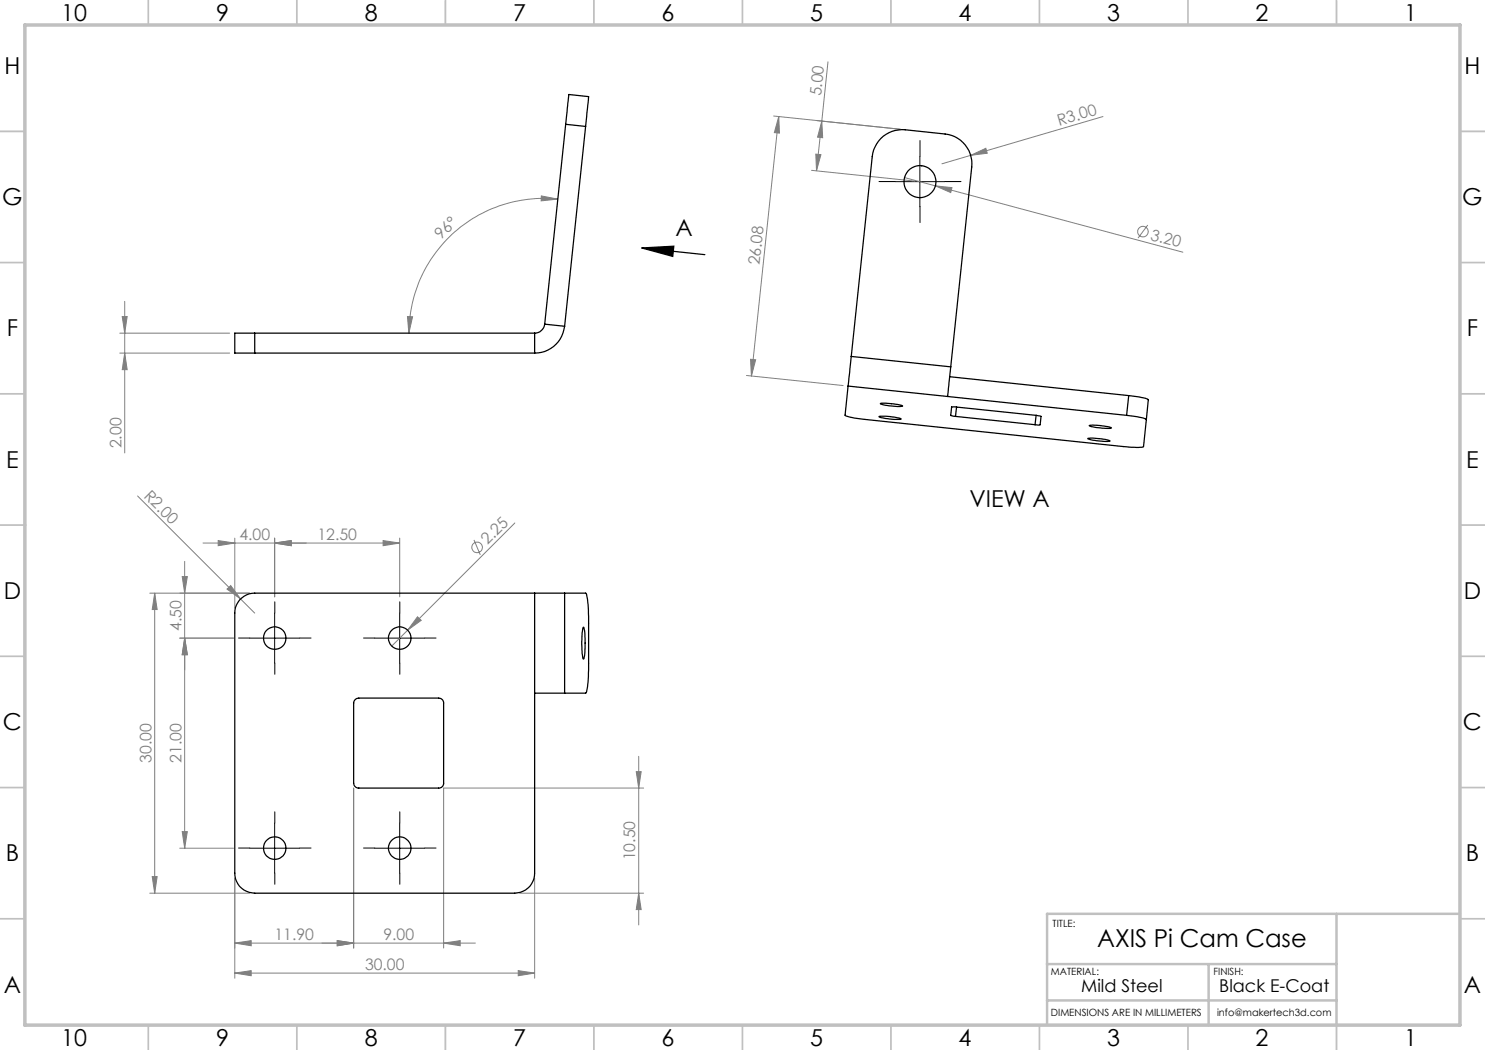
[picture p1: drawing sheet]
<svg xmlns="http://www.w3.org/2000/svg" width="297mm" height="210mm" viewBox="0 0 297 210" stroke-linecap="round" stroke-linejoin="round" font-family="sans-serif">
<g fill="none" stroke="#808080" stroke-width=".2">
<path d="M165.6 12.4l-2.3 21.7M108.3 39.2l3.2 .6-3.3 .4zM111.5 39.8a27 27 0 0 0-29.7 26.8M154.7 23.2l25.4 2.7M155.8 23.3l-5.5 51.9M155.8 23.3l.1 3.3-1-.1zM162.3 34.1l20.7 2.1M163.2 30.8l1 .1-.9 3.2zM164.4 24.2l.1 3.3-1-.1zM180.9 35.5l6.2 1.7M187.1 37.2l3.3 .3-.3 1zM187.1 37.2l49.5 13.2"/>
<path d="M194.1 31.1l3.1-1.4 .2 .9zM220.6 23.3l-32.2 9.5M229.6 45l-2 2.6M24 66.6h21.9M24 70.6h21.9M24.4 63.3h1l-.5 3.3zM24.9 60.3v30.3M24.9 70.6l.5 3.3h-1zM81.5 63.3l1 .1-.7 3.2zM149.3 75.1l19.3 2M150.1 71.9l1 .1-.8 3.2zM27.5 99.2l23.4 23.4"/>
<path d="M30 118.6h20M30.9 118.6v60M30.9 118.6l.5 3.3h-1zM36.4 115.3h1.1l-.6 3.3zM36.9 112.3v57.3M40.6 108.6h39.3M43.6 108.1l3.4 .5-3.4 .5zM45.4 117.8l.7-.7 2 2.7zM47 107.6v14M54.9 108.6l3.3-.5v1zM54.9 107.6v11.8M76.6 108.1l3.3 .5-3.3 .5z"/>
<path d="M79.9 107.6v11.8M94.8 108l1.3 3M103 104.6l-24.6 24.6M35.9 127.6h10.8M36.9 127.6l.6 3.3h-1.1zM83.5 123.4l.7 .7-2.7 1.9zM70.7 157.6v32M127.2 154.3h1l-.5 3.3zM127.7 151.3v33.7M128.7 157.6h-40v32M30 178.6h20M30.4 175.3h1l-.5 3.3z"/>
<path d="M35.9 169.6h10.8M36.4 166.3h1.1l-.6 3.3zM47 175.6v20M103.9 178.6h24.8M106.9 175.6v20M127.7 178.6l.5 3.3h-1zM47 188.6l3.2-.5v1.1zM47 194.6l3.2-.5v1zM47 194.6h59.9M67.5 188.1l3.2 .5-3.2 .6zM88.7 188.6l3.3-.5v1.1zM95.1 188.6h-48.1"/>
<path d="M103.6 194.1l3.3 .5-3.3 .5z"/>
<circle cx="228.6" cy="46.3" r="1.07"/>
<circle cx="95.4" cy="109.5" r="1.07"/>
</g>
<path d="M128.3 49.6l6.5-.4-.3 2.1zM128.3 49.6l12.7 1.3" fill="none" stroke="#000" stroke-width=".25"/>
<g fill="none" stroke="#000" stroke-width=".2" stroke-dasharray="15.2 1.3 1.3 1.3">
<path d="M179 36.3h-3.2M184 31.3v-3.2M189 36.3h3.2M184 41.3v3.2M50 127.6h-2.3M55 122.6v-2.2M55 132.6v2.3M60 127.6h2.2M75 127.6h-2.3M80 122.6v-2.2M80 132.6v2.3M85 127.6h2.2"/>
<path d="M50 169.6h-2.3M55 164.6v-2.2M55 174.6v2.3M60 169.6h2.2M75 169.6h-2.3M80 164.6v-2.2M80 174.6v2.3M85 169.6h2.2"/>
</g>
<path d="M179 36.3h10M184 31.3v10M50 127.6h9.9M54.9 122.6v10M74.9 127.6h10M79.9 122.6v10M50 169.6h9.9M54.9 164.6v10M74.9 169.6h10M79.9 164.6v10" fill="none" stroke="#000" stroke-width=".2"/>
<g fill="none" stroke="#c0c0c0" stroke-width=".35">
<path d="M29.7 0v5M59.4 0v5M89.1 0v5M118.8 0v5M148.5 0v5M178.2 0v5M207.9 0v5M237.6 0v5M267.3 0v5M0 26.3h5M292 26.3h5M0 52.5h5"/>
<path d="M292 52.5h5M0 78.8h5M292 78.8h5M0 105h5M5 105h.1M292 105h.1M292 105h5M0 131.3h5M292 131.3h5M0 157.5h5M292 157.5h5M0 183.8h5"/>
<path d="M292 183.8h5M29.7 205v5M59.4 205v5M89.1 205v5M118.8 205v5M148.5 205h.1M148.5 205v5M178.2 205v5M207.9 205v5M237.6 205v5M267.3 205v5"/>
</g>
<path d="M209.4 192.8h57.9M241.7 192.8v12.2M267.3 182.8v22.2M292 182.8h-82.6v22.2M209.4 200.1h57.9" fill="none" stroke="#c0c0c0" stroke-width=".5"/>
<path d="M5 5h287v200h-287z" fill="none" stroke="#c0c0c0" stroke-width=".7"/>
<path d="M128.3 49.6l6.5-.4-.3 2.1z" fill="#000"/>
<g fill="#808080">
<path d="M45.4 117.8l.7-.7 2 2.7z"/>
<path d="M194.1 31.1l3.1-1.4 .2 .9z"/>
<path d="M83.5 123.4l.7 .7-2.7 1.9z"/>
<path d="M187.1 37.2l3.3 .3-.3 1z"/>
<path d="M54.9 108.6l3.3-.5v1zM43.6 108.1l3.4 .5-3.4 .5zM67.5 188.1l3.2 .5-3.2 .6zM47 188.6l3.2-.5v1.1z"/>
<path d="M54.9 108.6l3.3-.5v1zM76.6 108.1l3.3 .5-3.3 .5zM47 194.6l3.2-.5v1zM103.6 194.1l3.3 .5-3.3 .5z"/>
<path d="M108.3 39.2l3.2 .6-3.3 .4zM81.5 63.3l1 .1-.7 3.2z"/>
<path d="M150.1 71.9l1 .1-.8 3.2zM155.8 23.3l.1 3.3-1-.1z"/>
<path d="M164.4 24.2l.1 3.3-1-.1zM163.2 30.8l1 .1-.9 3.2z"/>
<path d="M36.9 127.6l.6 3.3h-1.1zM36.4 115.3h1.1l-.6 3.3z"/>
<path d="M36.9 127.6l.6 3.3h-1.1zM36.4 166.3h1.1l-.6 3.3zM30.9 118.6l.5 3.3h-1zM30.4 175.3h1l-.5 3.3zM127.2 154.3h1l-.5 3.3zM127.7 178.6l.5 3.3h-1zM24.4 63.3h1l-.5 3.3zM24.9 70.6l.5 3.3h-1z"/>
<path d="M67.5 188.1l3.2 .5-3.2 .6zM88.7 188.6l3.3-.5v1.1z"/>
</g>
<g fill="none" stroke="#000" stroke-width=".25">
<path d="M113.1 24.9l.7-6 3.9 .4-.6 6M113.1 24.9l4 .4M113.1 24.9l-4.2 39.9M117.1 25.3l-4.2 40M50.9 66.6h-3.9v4h3.9M50.9 66.6v4M50.9 70.6h56M50.9 66.6h56M106.9 66.6v4M108.9 64.8a2.07 2.07 0 0 1-2 1.8M108.9 64.8l4 .5M112.9 65.3a6 6 0 0 1-6 5.3"/>
<path d="M169.6 77.2l-.5 5.9 1.7 .5 2.2 .3 54.3 5.6 1.4-.2 .6-5.4M169.6 77.2l55.7 5.9M170.3 71.3l4.1-40a6 6 0 0 1 6.6-5.3l8 .8a6 6 0 0 1 5.3 6.6l-4.2 40M170.3 71.3l-.7 5.9M170.3 71.3l19.8 2.1M189.9 75.3l35.8 3.8M190.1 73.4l-.6 5.9M225.7 79.1l1.7 .2a4 4 0 0 1 2.3 .7l-.4 3.9M225.7 79.1l-.4 4M175.8 83.3a10.2 10.2 0 0 1 4.4 .5 10.2 10.2 0 0 1-4.4-.5zM176.1 80.7a13 13 0 0 1 4.4 .5 9.5 9.5 0 0 1-4.4-.5zM191.1 83.3l15.9 1.6"/>
<path d="M191.3 81.4h-1l-.2 1.7 1 .2M191.3 81.4l15.9 1.7M191.3 81.4l-.2 1.9M207.2 83.1l1 .2-.2 1.6h-1M207.2 83.1l-.2 1.8M217.6 87.7a10.9 10.9 0 0 1 4.4 .5 10.9 10.9 0 0 1-4.4-.5zM217.8 85.1a10.2 10.2 0 0 1 4.5 .5 11.8 11.8 0 0 1-4.5-.5zM225.3 83.1l1.7 .2a4.4 4.4 0 0 1 2.3 .6M106.9 118.6h6M112.9 118.6l4.3 .1 .3 1.2 .2 3.4v10.7l-.1 2.4-.3 1.9-.2 .3h-4.2M112.9 118.6v20M47.9 120l.4-.4a3.8 3.8 0 0 1 2.6-1h56v56a3.9 3.9 0 0 1-4 4h-52a4 4 0 0 1-3.9-4v-52a3.8 3.8 0 0 1 .9-2.6z"/>
<path d="M71 139.9l.8-.3h15.9a.96 .96 0 0 1 1 1v16a.96 .96 0 0 1-1 1h-15.9a1.02 1.02 0 0 1-1.1-1v-16zM106.9 138.6h6M116.7 125.4a16.2 16.2 0 0 1 0 6.4 15.2 15.2 0 0 1 0-6.4z"/>
<circle cx="184" cy="36.3" r="3.2"/>
<circle cx="54.9" cy="127.6" r="2.25"/>
<circle cx="79.9" cy="127.6" r="2.25"/>
<circle cx="54.9" cy="169.6" r="2.25"/>
<circle cx="79.9" cy="169.6" r="2.25"/>
</g>
<text font-size="4.9" x="219.4" y="189.4">AXIS Pi Cam Case</text>
<g font-size="4.7">
<text x="12.2" y="4.2">10</text>
<text x="43.2" y="4.2">9</text>
<text x="72.9" y="4.2">8</text>
<text x="102.6" y="4.2">7</text>
<text x="132.3" y="4.2">6</text>
<text x="162" y="4.2">5</text>
<text x="191.7" y="4.2">4</text>
<text x="221.4" y="4.2">3</text>
<text x="251.1" y="4.2">2</text>
<text x="280.8" y="4.2">1</text>
<text x=".9" y="14.8">H</text>
<text x="292.9" y="14.8">H</text>
<text x=".5" y="41">G</text>
<text x="292.4" y="41">G</text>
<text x="135.1" y="47.1">A</text>
<text x="1.4" y="67.3">F</text>
<text x="293.4" y="67.3">F</text>
<text x="1.2" y="93.5">E</text>
<text x="293.2" y="93.5">E</text>
<text x="193.9" y="101.5">VIEW A</text>
<text x=".8" y="119.8">D</text>
<text x="292.8" y="119.8">D</text>
<text x=".6" y="146">C</text>
<text x="292.6" y="146">C</text>
<text x="1.2" y="172.3">B</text>
<text x="293.2" y="172.3">B</text>
<text x=".8" y="198.5">A</text>
<text x="292.8" y="198.5">A</text>
<text x="12.2" y="209.2">10</text>
<text x="43.2" y="209.2">9</text>
<text x="72.9" y="209.2">8</text>
<text x="102.6" y="209.2">7</text>
<text x="132.3" y="209.2">6</text>
<text x="162" y="209.2">5</text>
<text x="191.7" y="209.2">4</text>
<text x="221.4" y="209.2">3</text>
<text x="251.1" y="209.2">2</text>
<text x="280.8" y="209.2">1</text>
</g>
<g font-size="3.5">
<text x="216.2" y="198.3">Mild Steel</text>
<text x="243.9" y="198.3">Black E-Coat</text>
</g>
<g font-size="3.2" fill="#808080">
<text x="164.2" y="19.3" transform="rotate(-84 164.2 19.3)">5.00</text>
<text x="211.8" y="25.1" transform="rotate(-16 211.8 25.1)">R3.00</text>
<text x="230" y="47.9" transform="rotate(15 230 47.9)">3.20</text>
<text x="88.1" y="48" transform="rotate(-43 88.1 48)">96°</text>
<text x="151.9" y="53.1" transform="rotate(-84 151.9 53.1)">26.08</text>
<text x="24.3" y="89.7" transform="rotate(-90 24.3 89.7)">2.00</text>
<text x="28.6" y="99.3" transform="rotate(45 28.6 99.3)">R2.00</text>
<text x="47.9" y="107.9">4.00</text>
<text x="63.5" y="107.9">12.50</text>
<text x="97.5" y="109.1" transform="rotate(-45 97.5 109.1)">2.25</text>
<text x="36.3" y="126.2" transform="rotate(-90 36.3 126.2)">4.50</text>
<text x="30.3" y="152.6" transform="rotate(-90 30.3 152.6)">30.00</text>
<text x="36.3" y="152.6" transform="rotate(-90 36.3 152.6)">21.00</text>
<text x="127.1" y="172.1" transform="rotate(-90 127.1 172.1)">10.50</text>
<text x="54.9" y="187.9">11.90</text>
<text x="76.7" y="187.9">9.00</text>
<text x="73" y="193.9">30.00</text>
</g>
<g font-size="2">
<text x="210.5" y="185.4">TITLE:</text>
<text x="210.2" y="195">MATERIAL:</text>
<text x="242.7" y="195">FINISH:</text>
<text x="210.2" y="203.2">DIMENSIONS ARE IN MILLIMETERS</text>
<text x="243.4" y="203.2">info@makertech3d.com</text>
</g>
</svg>
